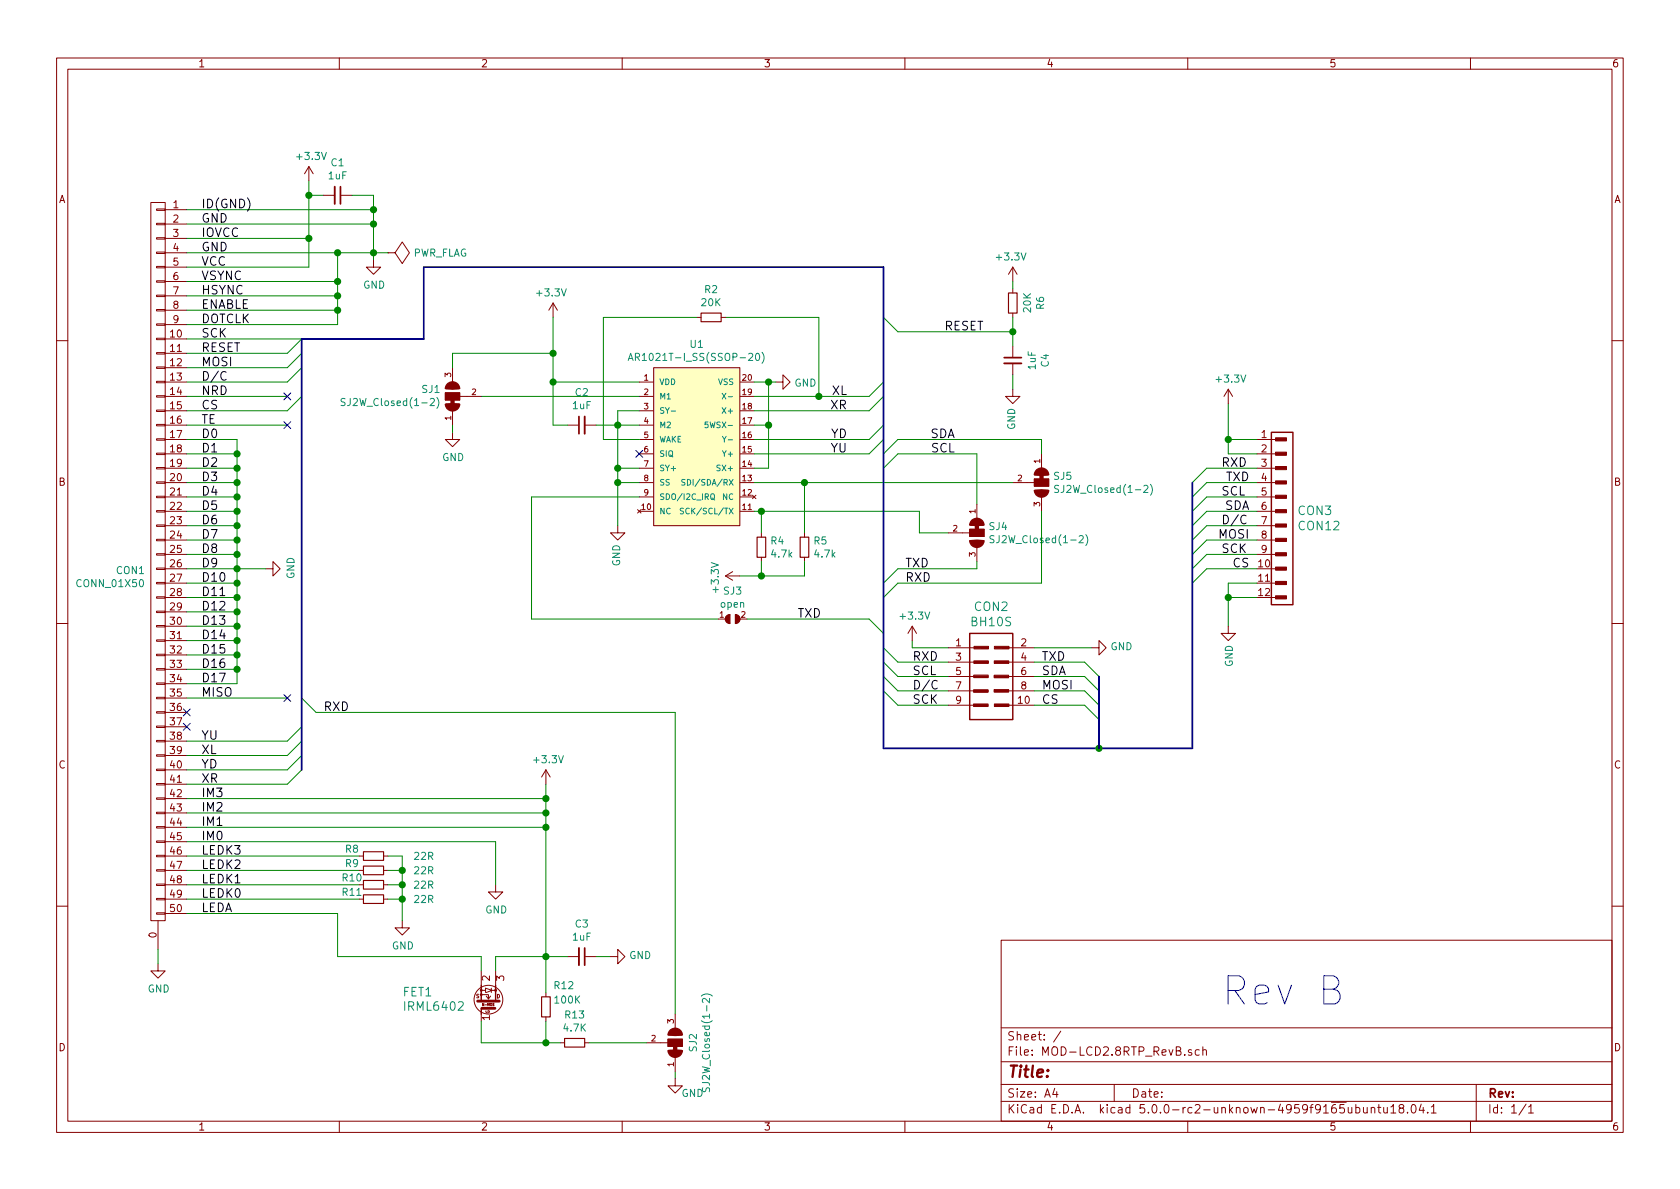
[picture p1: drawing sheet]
EESchema Schematic File Version 4
LIBS:MOD-LCD2.8RTP_RevB-cache
EELAYER 26 0
EELAYER END
$Descr A4 11693 8268
encoding utf-8
Sheet 1 1
Title ""
Date ""
Rev ""
Comp ""
Comment1 ""
Comment2 ""
Comment3 ""
Comment4 ""
$EndDescr
$Comp
L MOD-LCD2.8RTP_RevB-rescue:CONN_01X50-MOD-LCD2.8RTP CON1
U 1 1
P 1100 3900
F 0 "CON1" H 1188 3840 50  0000 L CNN
F 1 "CONN_01X50" H 1188 3749 50  0000 L CNN
F 2 "OLIMEX_Connectors-FP:FPV-WZA21-50-LF" H 1100 4400 50  0001 C CNN
F 3 "" H 1100 4400 50  0000 C CNN
	1    1100 3900
	-1   0    0    -1  
$EndComp
Wire Wire Line
	1300 1450 2600 1450
Wire Wire Line
	2600 1550 1300 1550
Wire Wire Line
	2150 1650 1300 1650
Wire Wire Line
	1300 1750 2350 1750
Wire Wire Line
	2150 1850 1300 1850
Wire Wire Line
	1300 2650 2000 2650
Wire Wire Line
	1300 2750 2000 2750
Wire Wire Line
	1300 2850 2000 2850
Wire Wire Line
	1300 2950 2000 2950
Wire Wire Line
	1300 3050 1650 3050
Wire Wire Line
	1300 3150 1650 3150
Wire Wire Line
	1300 3250 1650 3250
Wire Wire Line
	1300 3350 1650 3350
Wire Wire Line
	1300 3450 1650 3450
Wire Wire Line
	1300 3550 1650 3550
Wire Wire Line
	1300 3650 1650 3650
Wire Wire Line
	1300 3750 1650 3750
Wire Wire Line
	1300 3850 1650 3850
Wire Wire Line
	1300 3950 1650 3950
Wire Wire Line
	1300 4050 1650 4050
Wire Wire Line
	1300 4150 1650 4150
Wire Wire Line
	1300 4250 1650 4250
Wire Wire Line
	1300 4350 1650 4350
Wire Wire Line
	1300 4450 1650 4450
Wire Wire Line
	1300 4550 1650 4550
Wire Wire Line
	1300 4650 1650 4650
Wire Wire Line
	1300 4750 1650 4750
Wire Wire Line
	1300 5150 2000 5150
Wire Wire Line
	1300 5250 2000 5250
Wire Wire Line
	1300 5350 2000 5350
Wire Wire Line
	1300 5450 2000 5450
Wire Wire Line
	1300 5950 2500 5950
Wire Wire Line
	1300 6050 2500 6050
Wire Wire Line
	1300 6150 2500 6150
Wire Wire Line
	1300 6250 2500 6250
Wire Wire Line
	1300 6350 2350 6350
$Comp
L MOD-LCD2.8RTP_RevB-rescue:GND-MOD-LCD2.8RTP #PWR02
U 1 1
P 1100 6700
F 0 "#PWR02" H 1100 6450 50  0001 C CNN
F 1 "GND" H 1105 6527 50  0000 C CNN
F 2 "" H 1100 6700 60  0000 C CNN
F 3 "" H 1100 6700 60  0000 C CNN
	1    1100 6700
	1    0    0    -1  
$EndComp
Wire Wire Line
	1100 6700 1100 6600
Text Label 1400 1450 0    60   ~ 0
ID(GND)
Text Label 1400 1550 0    60   ~ 0
GND
Text Label 1400 1650 0    60   ~ 0
IOVCC
Text Label 1400 1750 0    60   ~ 0
GND
Text Label 1400 1850 0    60   ~ 0
VCC
Text Label 1400 1950 0    60   ~ 0
VSYNC
Text Label 1400 2050 0    60   ~ 0
HSYNC
Text Label 1400 2150 0    60   ~ 0
ENABLE
Text Label 1400 2250 0    60   ~ 0
DOTCLK
Text Label 1400 2650 0    60   ~ 0
D/C
Text Label 1400 2450 0    60   ~ 0
RESET
Text Label 1400 2550 0    60   ~ 0
MOSI
Text Label 1400 2350 0    60   ~ 0
SCK
Text Label 1400 2750 0    60   ~ 0
NRD
Text Label 1400 2850 0    60   ~ 0
CS
Text Label 1400 2950 0    60   ~ 0
TE
Text Label 1400 3050 0    60   ~ 0
D0
Text Label 1400 3150 0    60   ~ 0
D1
Text Label 1400 3250 0    60   ~ 0
D2
Text Label 1400 3350 0    60   ~ 0
D3
Text Label 1400 3450 0    60   ~ 0
D4
Text Label 1400 3550 0    60   ~ 0
D5
Text Label 1400 3650 0    60   ~ 0
D6
Text Label 1400 3750 0    60   ~ 0
D7
Text Label 1400 3850 0    60   ~ 0
D8
Text Label 1400 3950 0    60   ~ 0
D9
Text Label 1400 4050 0    60   ~ 0
D10
Text Label 1400 4150 0    60   ~ 0
D11
Text Label 1400 4250 0    60   ~ 0
D12
Text Label 1400 4350 0    60   ~ 0
D13
Text Label 1400 4450 0    60   ~ 0
D14
Text Label 1400 4550 0    60   ~ 0
D15
Text Label 1400 4650 0    60   ~ 0
D16
Text Label 1400 4750 0    60   ~ 0
D17
Text Label 1400 4850 0    60   ~ 0
MISO
NoConn ~ 1300 4950
NoConn ~ 1300 5050
Text Label 1400 5150 0    60   ~ 0
YU
Text Label 1400 5250 0    60   ~ 0
XL
Text Label 1400 5350 0    60   ~ 0
YD
Text Label 1400 5450 0    60   ~ 0
XR
Text Label 1400 5550 0    60   ~ 0
IM3
Text Label 1400 5650 0    60   ~ 0
IM2
Text Label 1400 5750 0    60   ~ 0
IM1
Text Label 1400 5850 0    60   ~ 0
IM0
Text Label 1400 5950 0    60   ~ 0
LEDK3
Text Label 1400 6050 0    60   ~ 0
LEDK2
Text Label 1400 6150 0    60   ~ 0
LEDK1
Text Label 1400 6250 0    60   ~ 0
LEDK0
Text Label 1400 6350 0    60   ~ 0
LEDA
Connection ~ 2600 1550
Wire Wire Line
	2150 1250 2150 1350
Connection ~ 2150 1650
$Comp
L MOD-LCD2.8RTP_RevB-rescue:+3.3V-MOD-LCD2.8RTP #PWR05
U 1 1
P 2150 1250
F 0 "#PWR05" H 2150 1100 50  0001 C CNN
F 1 "+3.3V" H 2165 1423 50  0000 C CNN
F 2 "" H 2150 1250 60  0000 C CNN
F 3 "" H 2150 1250 60  0000 C CNN
	1    2150 1250
	1    0    0    -1  
$EndComp
$Comp
L MOD-LCD2.8RTP_RevB-rescue:GND-MOD-LCD2.8RTP #PWR06
U 1 1
P 2600 1800
F 0 "#PWR06" H 2600 1550 50  0001 C CNN
F 1 "GND" H 2605 1627 50  0000 C CNN
F 2 "" H 2600 1800 60  0000 C CNN
F 3 "" H 2600 1800 60  0000 C CNN
	1    2600 1800
	1    0    0    -1  
$EndComp
Connection ~ 2600 1750
$Comp
L MOD-LCD2.8RTP_RevB-rescue:C_Small-MOD-LCD2.8RTP C1
U 1 1
P 2350 1350
F 0 "C1" V 2121 1350 50  0000 C CNN
F 1 "1uF" V 2212 1350 50  0000 C CNN
F 2 "OLIMEX_RLC-FP:C_0603_5MIL_DWS" H 2350 1350 60  0001 C CNN
F 3 "" H 2350 1350 60  0000 C CNN
	1    2350 1350
	0    1    1    0   
$EndComp
Wire Wire Line
	2250 1350 2150 1350
Connection ~ 2150 1350
Wire Wire Line
	2450 1350 2600 1350
Connection ~ 2600 1450
Wire Wire Line
	2350 2250 2350 2150
Connection ~ 2350 2150
Connection ~ 2350 2050
Connection ~ 2350 1750
Connection ~ 2350 1950
Wire Wire Line
	1300 4850 2000 4850
Wire Wire Line
	1300 2350 2100 2350
Wire Wire Line
	1300 2450 2000 2450
Wire Wire Line
	1300 2550 2000 2550
NoConn ~ 2000 2750
NoConn ~ 2000 2950
$Comp
L MOD-LCD2.8RTP_RevB-rescue:GND-MOD-LCD2.8RTP #PWR013
U 1 1
P 3450 6150
F 0 "#PWR013" H 3450 5900 50  0001 C CNN
F 1 "GND" H 3455 5977 50  0000 C CNN
F 2 "" H 3450 6150 60  0000 C CNN
F 3 "" H 3450 6150 60  0000 C CNN
	1    3450 6150
	1    0    0    -1  
$EndComp
Wire Wire Line
	3800 5450 3800 5550
Connection ~ 3800 5550
Connection ~ 3800 5650
Connection ~ 3800 5750
$Comp
L MOD-LCD2.8RTP_RevB-rescue:+3.3V-MOD-LCD2.8RTP #PWR012
U 1 1
P 3800 5450
F 0 "#PWR012" H 3800 5300 50  0001 C CNN
F 1 "+3.3V" H 3815 5623 50  0000 C CNN
F 2 "" H 3800 5450 60  0000 C CNN
F 3 "" H 3800 5450 60  0000 C CNN
	1    3800 5450
	1    0    0    -1  
$EndComp
$Comp
L MOD-LCD2.8RTP_RevB-rescue:R_Small-MOD-LCD2.8RTP R8
U 1 1
P 2600 5950
F 0 "R8" V 2550 5800 50  0000 C CNN
F 1 "22R" V 2600 6300 50  0000 C CNN
F 2 "OLIMEX_RLC-FP:R_0603_5MIL_DWS" H 2600 5950 60  0001 C CNN
F 3 "" H 2600 5950 60  0000 C CNN
	1    2600 5950
	0    1    1    0   
$EndComp
$Comp
L MOD-LCD2.8RTP_RevB-rescue:R_Small-MOD-LCD2.8RTP R9
U 1 1
P 2600 6050
F 0 "R9" V 2550 5900 50  0000 C CNN
F 1 "22R" V 2600 6400 50  0000 C CNN
F 2 "OLIMEX_RLC-FP:R_0603_5MIL_DWS" H 2600 6050 60  0001 C CNN
F 3 "" H 2600 6050 60  0000 C CNN
	1    2600 6050
	0    1    1    0   
$EndComp
$Comp
L MOD-LCD2.8RTP_RevB-rescue:R_Small-MOD-LCD2.8RTP R10
U 1 1
P 2600 6150
F 0 "R10" V 2550 6000 50  0000 C CNN
F 1 "22R" V 2600 6500 50  0000 C CNN
F 2 "OLIMEX_RLC-FP:R_0603_5MIL_DWS" H 2600 6150 60  0001 C CNN
F 3 "" H 2600 6150 60  0000 C CNN
	1    2600 6150
	0    1    1    0   
$EndComp
$Comp
L MOD-LCD2.8RTP_RevB-rescue:R_Small-MOD-LCD2.8RTP R11
U 1 1
P 2600 6250
F 0 "R11" V 2550 6100 50  0000 C CNN
F 1 "22R" V 2600 6600 50  0000 C CNN
F 2 "OLIMEX_RLC-FP:R_0603_5MIL_DWS" H 2600 6250 60  0001 C CNN
F 3 "" H 2600 6250 60  0000 C CNN
	1    2600 6250
	0    1    1    0   
$EndComp
Wire Wire Line
	2800 6250 2700 6250
Wire Wire Line
	2700 5950 2800 5950
Wire Wire Line
	2700 6050 2800 6050
Wire Wire Line
	2800 6150 2700 6150
Wire Wire Line
	2800 5950 2800 6050
$Comp
L MOD-LCD2.8RTP_RevB-rescue:GND-MOD-LCD2.8RTP #PWR014
U 1 1
P 2800 6400
F 0 "#PWR014" H 2800 6150 50  0001 C CNN
F 1 "GND" H 2805 6227 50  0000 C CNN
F 2 "" H 2800 6400 60  0000 C CNN
F 3 "" H 2800 6400 60  0000 C CNN
	1    2800 6400
	1    0    0    -1  
$EndComp
Connection ~ 2800 6050
Connection ~ 2800 6150
Connection ~ 2800 6250
Wire Wire Line
	1300 1950 2350 1950
Wire Wire Line
	1300 2050 2350 2050
Wire Wire Line
	1300 2150 2350 2150
Wire Wire Line
	1300 2250 2350 2250
$Comp
L MOD-LCD2.8RTP_RevB-rescue:BH10S-MOD-LCD2.8RTP CON2
U 1 1
P 6900 4700
F 0 "CON2" H 6900 5189 60  0000 C CNN
F 1 "BH10S" H 6900 5083 60  0000 C CNN
F 2 "OLIMEX_Connectors-FP:UEXTM-SMD" H 6892 4653 60  0001 C CNN
F 3 "" H 6892 4653 60  0000 C CNN
	1    6900 4700
	1    0    0    -1  
$EndComp
Wire Wire Line
	6600 4500 6350 4500
Wire Wire Line
	6350 4500 6350 4450
Wire Wire Line
	7200 4500 7600 4500
$Comp
L MOD-LCD2.8RTP_RevB-rescue:GND-MOD-LCD2.8RTP #PWR011
U 1 1
P 7600 4500
F 0 "#PWR011" H 7600 4250 50  0001 C CNN
F 1 "GND" V 7605 4372 50  0000 R CNN
F 2 "" H 7600 4500 60  0000 C CNN
F 3 "" H 7600 4500 60  0000 C CNN
	1    7600 4500
	0    -1   -1   0   
$EndComp
$Comp
L MOD-LCD2.8RTP_RevB-rescue:+3.3V-MOD-LCD2.8RTP #PWR010
U 1 1
P 6350 4450
F 0 "#PWR010" H 6350 4300 50  0001 C CNN
F 1 "+3.3V" H 6365 4623 50  0000 C CNN
F 2 "" H 6350 4450 60  0000 C CNN
F 3 "" H 6350 4450 60  0000 C CNN
	1    6350 4450
	1    0    0    -1  
$EndComp
Wire Wire Line
	6600 4700 6250 4700
Wire Wire Line
	7200 4700 7550 4700
Wire Wire Line
	6600 4800 6250 4800
Wire Wire Line
	7200 4800 7550 4800
Wire Wire Line
	6600 4900 6250 4900
Wire Wire Line
	7200 4900 7550 4900
Text Label 6350 4700 0    60   ~ 0
SCL
Text Label 7250 4700 0    60   ~ 0
SDA
Wire Wire Line
	6250 4600 6600 4600
Wire Wire Line
	7200 4600 7550 4600
Text Label 6350 4600 0    60   ~ 0
RXD
Text Label 7250 4600 0    60   ~ 0
TXD
Text Label 7250 4800 0    60   ~ 0
MOSI
Text Label 7250 4900 0    60   ~ 0
CS
Text Label 6350 4900 0    60   ~ 0
SCK
$Comp
L MOD-LCD2.8RTP_RevB-rescue:N-MOS+DIOD_Small-MOD-LCD2.8RTP FET1
U 1 1
P 3400 6950
F 0 "FET1" V 3450 6350 60  0000 L CNN
F 1 "IRML6402" V 3350 6350 60  0000 L CNN
F 2 "OLIMEX_Transistors-FP:SOT23" V 3400 6950 60  0001 C CNN
F 3 "" V 3400 6950 60  0000 C CNN
	1    3400 6950
	0    1    -1   0   
$EndComp
Wire Wire Line
	2350 6350 2350 6650
Wire Wire Line
	3800 7100 3800 7250
$Comp
L MOD-LCD2.8RTP_RevB-rescue:R_Small-MOD-LCD2.8RTP R13
U 1 1
P 4000 7250
F 0 "R13" V 3804 7250 50  0000 C CNN
F 1 "4.7K" V 3895 7250 50  0000 C CNN
F 2 "OLIMEX_RLC-FP:R_0603_5MIL_DWS" H 4000 7250 60  0001 C CNN
F 3 "" H 4000 7250 60  0000 C CNN
	1    4000 7250
	0    1    1    0   
$EndComp
Wire Wire Line
	3350 7250 3800 7250
$Comp
L MOD-LCD2.8RTP_RevB-rescue:R_Small-MOD-LCD2.8RTP R12
U 1 1
P 3800 7000
F 0 "R12" H 3850 7150 50  0000 L CNN
F 1 "100K" H 3850 7050 50  0000 L CNN
F 2 "OLIMEX_RLC-FP:R_0603_5MIL_DWS" H 3800 7000 60  0001 C CNN
F 3 "" H 3800 7000 60  0000 C CNN
	1    3800 7000
	1    0    0    -1  
$EndComp
Wire Wire Line
	3350 7100 3350 7250
Connection ~ 3800 7250
Wire Wire Line
	3450 6750 3450 6650
Wire Wire Line
	3450 6650 3800 6650
Connection ~ 3800 6650
Wire Wire Line
	2350 6650 3350 6650
Wire Wire Line
	3350 6650 3350 6750
Entry Wire Line
	2000 5450 2100 5350
Entry Wire Line
	2000 5350 2100 5250
Entry Wire Line
	2000 5250 2100 5150
Entry Wire Line
	2000 5150 2100 5050
Entry Wire Line
	2000 2650 2100 2550
Entry Wire Line
	2000 2550 2100 2450
Entry Wire Line
	2000 2450 2100 2350
Entry Wire Line
	6150 2650 6050 2750
Entry Wire Line
	6150 2950 6050 3050
Entry Wire Line
	6150 2750 6050 2850
Entry Wire Line
	6150 3050 6050 3150
Entry Wire Line
	6250 3150 6150 3250
Entry Wire Line
	6250 3050 6150 3150
Entry Wire Line
	7550 4600 7650 4700
Entry Wire Line
	7550 4700 7650 4800
Entry Wire Line
	7550 4800 7650 4900
Entry Wire Line
	7550 4900 7650 5000
Entry Wire Line
	6150 4500 6250 4600
Entry Wire Line
	6150 4600 6250 4700
Entry Wire Line
	6150 4700 6250 4800
Entry Wire Line
	6150 4800 6250 4900
Wire Bus Line
	6150 1850 2950 1850
Wire Bus Line
	2950 1850 2950 2350
Wire Bus Line
	2950 2350 2100 2350
Wire Bus Line
	7650 5200 6150 5200
Entry Wire Line
	2100 4850 2200 4950
Wire Wire Line
	2200 4950 4700 4950
Wire Wire Line
	4700 4950 4700 7050
$Comp
L MOD-LCD2.8RTP_RevB-rescue:C_Small-MOD-LCD2.8RTP C3
U 1 1
P 4050 6650
F 0 "C3" V 3821 6650 50  0000 C CNN
F 1 "1uF" V 3912 6650 50  0000 C CNN
F 2 "OLIMEX_RLC-FP:C_0603_5MIL_DWS" H 4050 6650 60  0001 C CNN
F 3 "" H 4050 6650 60  0000 C CNN
	1    4050 6650
	0    1    1    0   
$EndComp
Wire Wire Line
	4150 6650 4250 6650
$Comp
L MOD-LCD2.8RTP_RevB-rescue:GND-MOD-LCD2.8RTP #PWR015
U 1 1
P 4250 6650
F 0 "#PWR015" H 4250 6400 50  0001 C CNN
F 1 "GND" V 4255 6522 50  0000 R CNN
F 2 "" H 4250 6650 60  0000 C CNN
F 3 "" H 4250 6650 60  0000 C CNN
	1    4250 6650
	0    -1   -1   0   
$EndComp
Entry Wire Line
	2000 2850 2100 2750
$Comp
L MOD-LCD2.8RTP_RevB-rescue:PWR_FLAG-MOD-LCD2.8RTP #FLG01
U 1 1
P 2700 1750
F 0 "#FLG01" H 2700 1845 50  0001 C CNN
F 1 "PWR_FLAG" V 2700 1928 50  0000 L CNN
F 2 "" H 2700 1750 60  0000 C CNN
F 3 "" H 2700 1750 60  0000 C CNN
	1    2700 1750
	0    1    1    0   
$EndComp
Wire Wire Line
	2600 1350 2600 1450
Text Label 6350 4800 0    60   ~ 0
D/C
Wire Wire Line
	3450 5850 1300 5850
Wire Wire Line
	2600 1550 2600 1750
Wire Wire Line
	2150 1650 2150 1850
Wire Wire Line
	2600 1750 2700 1750
Wire Wire Line
	2600 1750 2600 1800
Wire Wire Line
	2150 1350 2150 1650
Wire Wire Line
	2600 1450 2600 1550
Wire Wire Line
	2350 2150 2350 2050
Wire Wire Line
	2350 2050 2350 1950
Wire Wire Line
	2350 1750 2600 1750
Wire Wire Line
	2350 1950 2350 1750
Wire Wire Line
	3800 5550 3800 5650
Wire Wire Line
	3800 5650 3800 5750
Wire Wire Line
	3800 5750 3800 6650
Wire Wire Line
	2800 6050 2800 6150
Wire Wire Line
	2800 6150 2800 6250
Wire Wire Line
	2800 6250 2800 6400
Wire Wire Line
	3800 7250 3900 7250
Wire Wire Line
	3800 6650 3950 6650
Wire Wire Line
	3800 6650 3800 6900
$Comp
L MOD-LCD2.8RTP_RevB-rescue:AR1021T-I_SS(SSOP-20)-MOD-LCD2.8RTP U1
U 1 1
P 4850 3050
F 0 "U1" H 4850 3715 50  0000 C CNN
F 1 "AR1021T-I_SS(SSOP-20)" H 4850 3624 50  0000 C CNN
F 2 "OLIMEX_IC-FP:SSOP-20" H 4850 3050 50  0001 C CNN
F 3 "" H 4850 3050 50  0001 C CNN
	1    4850 3050
	1    0    0    -1  
$EndComp
Wire Wire Line
	6050 2750 5700 2750
Wire Wire Line
	5250 2850 6050 2850
Wire Wire Line
	6050 3050 5250 3050
Wire Wire Line
	5250 3150 6050 3150
Text Label 5900 3150 2    60   ~ 0
YU
Text Label 5900 2750 2    60   ~ 0
XL
Text Label 5900 3050 2    60   ~ 0
YD
Text Label 5900 2850 2    60   ~ 0
XR
$Comp
L MOD-LCD2.8RTP_RevB-rescue:+3.3V-MOD-LCD2.8RTP #PWR0101
U 1 1
P 3850 2200
F 0 "#PWR0101" H 3850 2050 50  0001 C CNN
F 1 "+3.3V" H 3865 2373 50  0000 C CNN
F 2 "" H 3850 2200 60  0000 C CNN
F 3 "" H 3850 2200 60  0000 C CNN
	1    3850 2200
	-1   0    0    -1  
$EndComp
Wire Wire Line
	3850 2200 3850 2450
Wire Wire Line
	3850 2650 4450 2650
Wire Wire Line
	5250 2650 5350 2650
$Comp
L MOD-LCD2.8RTP_RevB-rescue:GND-MOD-LCD2.8RTP #PWR0102
U 1 1
P 5400 2650
F 0 "#PWR0102" H 5400 2400 50  0001 C CNN
F 1 "GND" V 5405 2522 50  0000 R CNN
F 2 "" H 5400 2650 60  0000 C CNN
F 3 "" H 5400 2650 60  0000 C CNN
	1    5400 2650
	0    -1   1    0   
$EndComp
$Comp
L MOD-LCD2.8RTP_RevB-rescue:GND-MOD-LCD2.8RTP #PWR0103
U 1 1
P 4300 3650
F 0 "#PWR0103" H 4300 3400 50  0001 C CNN
F 1 "GND" V 4305 3522 50  0000 R CNN
F 2 "" H 4300 3650 60  0000 C CNN
F 3 "" H 4300 3650 60  0000 C CNN
	1    4300 3650
	-1   0    0    -1  
$EndComp
Wire Wire Line
	4450 2850 4300 2850
Wire Wire Line
	4450 3250 4300 3250
Connection ~ 4300 3250
Wire Wire Line
	4300 3250 4300 3350
Wire Wire Line
	4450 3350 4300 3350
Connection ~ 4300 3350
Wire Wire Line
	4300 3350 4300 3650
Wire Wire Line
	4450 3450 3700 3450
Text Label 6650 3150 2    60   ~ 0
SCL
Text Label 6650 3050 2    60   ~ 0
SDA
Wire Wire Line
	5350 2650 5350 2950
Wire Wire Line
	5350 3250 5250 3250
Connection ~ 5350 2650
Wire Wire Line
	5350 2650 5400 2650
Wire Wire Line
	5250 2950 5350 2950
Connection ~ 5350 2950
Wire Wire Line
	5350 2950 5350 3250
Wire Wire Line
	4450 2950 4300 2950
Connection ~ 4300 2950
Wire Wire Line
	4300 2950 4300 3250
$Comp
L MOD-LCD2.8RTP_RevB-rescue:C_Small-MOD-LCD2.8RTP C2
U 1 1
P 4050 2950
F 0 "C2" V 3821 2950 50  0000 C CNN
F 1 "1uF" V 3912 2950 50  0000 C CNN
F 2 "OLIMEX_RLC-FP:C_0603_5MIL_DWS" H 4050 2950 60  0001 C CNN
F 3 "" H 4050 2950 60  0000 C CNN
	1    4050 2950
	0    -1   1    0   
$EndComp
Wire Wire Line
	4300 2950 4150 2950
Wire Wire Line
	3850 2650 3850 2950
Wire Wire Line
	3850 2950 3950 2950
Connection ~ 3850 2650
Wire Wire Line
	5700 2750 5700 2200
Wire Wire Line
	5700 2200 5050 2200
Connection ~ 5700 2750
Wire Wire Line
	5700 2750 5250 2750
$Comp
L MOD-LCD2.8RTP_RevB-rescue:R_Small-MOD-LCD2.8RTP R2
U 1 1
P 4950 2200
F 0 "R2" V 4754 2200 50  0000 C CNN
F 1 "20K" V 4845 2200 50  0000 C CNN
F 2 "OLIMEX_RLC-FP:R_0603_5MIL_DWS" H 4950 2200 60  0001 C CNN
F 3 "" H 4950 2200 60  0000 C CNN
	1    4950 2200
	0    -1   1    0   
$EndComp
Wire Wire Line
	4850 2200 4200 2200
Wire Wire Line
	4200 2200 4200 3050
Wire Wire Line
	4200 3050 4450 3050
NoConn ~ 2000 4850
Wire Wire Line
	1300 5550 3800 5550
Wire Wire Line
	1300 5650 3800 5650
Wire Wire Line
	1300 5750 3800 5750
Wire Wire Line
	3450 5850 3450 6150
$Comp
L MOD-LCD2.8RTP_RevB-rescue:R_Small-MOD-LCD2.8RTP R4
U 1 1
P 5300 3800
F 0 "R4" H 5359 3846 50  0000 L CNN
F 1 "4.7k" H 5359 3755 50  0000 L CNN
F 2 "OLIMEX_RLC-FP:R_0603_5MIL_DWS" H 5300 3800 60  0001 C CNN
F 3 "" H 5300 3800 60  0000 C CNN
	1    5300 3800
	1    0    0    -1  
$EndComp
$Comp
L MOD-LCD2.8RTP_RevB-rescue:R_Small-MOD-LCD2.8RTP R5
U 1 1
P 5600 3800
F 0 "R5" H 5659 3846 50  0000 L CNN
F 1 "4.7k" H 5659 3755 50  0000 L CNN
F 2 "OLIMEX_RLC-FP:R_0603_5MIL_DWS" H 5600 3800 60  0001 C CNN
F 3 "" H 5600 3800 60  0000 C CNN
	1    5600 3800
	1    0    0    -1  
$EndComp
Wire Wire Line
	5300 3550 5300 3700
Connection ~ 5300 3550
Wire Wire Line
	5300 3550 5250 3550
Wire Wire Line
	5600 3350 5600 3700
Connection ~ 5600 3350
Wire Wire Line
	5600 3350 5250 3350
Wire Wire Line
	5300 3900 5300 4000
Wire Wire Line
	5300 4000 5600 4000
Wire Wire Line
	5600 4000 5600 3900
Wire Wire Line
	5300 4000 5150 4000
Connection ~ 5300 4000
$Comp
L MOD-LCD2.8RTP_RevB-rescue:+3.3V-MOD-LCD2.8RTP #PWR0104
U 1 1
P 5150 4000
F 0 "#PWR0104" H 5150 3850 50  0001 C CNN
F 1 "+3.3V" H 5165 4173 50  0000 C CNN
F 2 "" H 5150 4000 60  0000 C CNN
F 3 "" H 5150 4000 60  0000 C CNN
	1    5150 4000
	0    -1   1    0   
$EndComp
NoConn ~ 4450 3150
Text Label 5550 4300 0    60   ~ 0
TXD
Text Label 2250 4950 0    60   ~ 0
RXD
Wire Wire Line
	3700 3450 3700 4300
Wire Wire Line
	3700 4300 5000 4300
Wire Wire Line
	5200 4300 6050 4300
Entry Wire Line
	6050 4300 6150 4400
Wire Wire Line
	4700 7450 4700 7500
$Comp
L MOD-LCD2.8RTP_RevB-rescue:GND-MOD-LCD2.8RTP #PWR0105
U 1 1
P 4700 7500
F 0 "#PWR0105" H 4700 7250 50  0001 C CNN
F 1 "GND" H 4900 7400 50  0000 R CNN
F 2 "" H 4700 7500 60  0000 C CNN
F 3 "" H 4700 7500 60  0000 C CNN
	1    4700 7500
	1    0    0    -1  
$EndComp
Text Label 6850 2300 2    60   ~ 0
RESET
Entry Wire Line
	6250 2300 6150 2200
$Comp
L MOD-LCD2.8RTP_RevB-rescue:R_Small-MOD-LCD2.8RTP R6
U 1 1
P 7050 2100
F 0 "R6" V 6854 2100 50  0000 C CNN
F 1 "20K" V 6945 2100 50  0000 C CNN
F 2 "OLIMEX_RLC-FP:R_0603_5MIL_DWS" H 7050 2100 60  0001 C CNN
F 3 "" H 7050 2100 60  0000 C CNN
	1    7050 2100
	-1   0    0    -1  
$EndComp
$Comp
L MOD-LCD2.8RTP_RevB-rescue:C_Small-MOD-LCD2.8RTP C4
U 1 1
P 7050 2500
F 0 "C4" V 6821 2500 50  0000 C CNN
F 1 "1uF" V 6912 2500 50  0000 C CNN
F 2 "OLIMEX_RLC-FP:C_0603_5MIL_DWS" H 7050 2500 60  0001 C CNN
F 3 "" H 7050 2500 60  0000 C CNN
	1    7050 2500
	-1   0    0    -1  
$EndComp
$Comp
L MOD-LCD2.8RTP_RevB-rescue:GND-MOD-LCD2.8RTP #PWR0106
U 1 1
P 7050 2700
F 0 "#PWR0106" H 7050 2450 50  0001 C CNN
F 1 "GND" V 7055 2572 50  0000 R CNN
F 2 "" H 7050 2700 60  0000 C CNN
F 3 "" H 7050 2700 60  0000 C CNN
	1    7050 2700
	-1   0    0    -1  
$EndComp
$Comp
L MOD-LCD2.8RTP_RevB-rescue:+3.3V-MOD-LCD2.8RTP #PWR0107
U 1 1
P 7050 1950
F 0 "#PWR0107" H 7050 1800 50  0001 C CNN
F 1 "+3.3V" H 7065 2123 50  0000 C CNN
F 2 "" H 7050 1950 60  0000 C CNN
F 3 "" H 7050 1950 60  0000 C CNN
	1    7050 1950
	-1   0    0    -1  
$EndComp
Wire Wire Line
	7050 1950 7050 2000
Wire Wire Line
	7050 2200 7050 2300
Wire Wire Line
	7050 2600 7050 2700
Wire Wire Line
	6250 2300 7050 2300
Connection ~ 7050 2300
Wire Wire Line
	7050 2300 7050 2400
Wire Wire Line
	1650 3050 1650 3150
Connection ~ 1650 3150
Wire Wire Line
	1650 3150 1650 3250
Connection ~ 1650 3250
Wire Wire Line
	1650 3250 1650 3350
Connection ~ 1650 3350
Wire Wire Line
	1650 3350 1650 3450
Connection ~ 1650 3450
Wire Wire Line
	1650 3450 1650 3550
Connection ~ 1650 3550
Wire Wire Line
	1650 3550 1650 3650
Connection ~ 1650 3650
Wire Wire Line
	1650 3650 1650 3750
Connection ~ 1650 3750
Wire Wire Line
	1650 3750 1650 3850
Connection ~ 1650 3850
Wire Wire Line
	1650 3850 1650 3950
Connection ~ 1650 3950
Wire Wire Line
	1650 3950 1650 4050
Connection ~ 1650 4050
Wire Wire Line
	1650 4050 1650 4150
Connection ~ 1650 4150
Wire Wire Line
	1650 4150 1650 4250
Connection ~ 1650 4250
Wire Wire Line
	1650 4250 1650 4350
Connection ~ 1650 4350
Wire Wire Line
	1650 4350 1650 4450
Connection ~ 1650 4450
Wire Wire Line
	1650 4450 1650 4550
Connection ~ 1650 4550
Wire Wire Line
	1650 4550 1650 4650
Connection ~ 1650 4650
Wire Wire Line
	1650 4650 1650 4750
$Comp
L MOD-LCD2.8RTP_RevB-rescue:GND-MOD-LCD2.8RTP #PWR0108
U 1 1
P 1850 3950
F 0 "#PWR0108" H 1850 3700 50  0001 C CNN
F 1 "GND" H 1855 3777 50  0000 C CNN
F 2 "" H 1850 3950 60  0000 C CNN
F 3 "" H 1850 3950 60  0000 C CNN
	1    1850 3950
	0    -1   -1   0   
$EndComp
Wire Wire Line
	1850 3950 1650 3950
$Comp
L MOD-LCD2.8RTP_RevB-rescue:CON12-MOD-LCD2.8RTP CON3
U 1 1
P 8850 3550
F 0 "CON3" H 8671 3557 60  0000 R CNN
F 1 "CON12" H 8671 3451 60  0000 R CNN
F 2 "OLIMEX_Connectors-FP:FPV-WZB21-12-LF" H 8775 4000 60  0001 C CNN
F 3 "" H 8775 4000 60  0000 C CNN
	1    8850 3550
	-1   0    0    -1  
$EndComp
Wire Wire Line
	8750 3450 8400 3450
Wire Wire Line
	8750 3650 8400 3650
Wire Wire Line
	8750 3850 8400 3850
Text Label 8500 3450 0    60   ~ 0
SCL
Wire Wire Line
	8400 3250 8750 3250
Text Label 8500 3250 0    60   ~ 0
RXD
Text Label 8500 3850 0    60   ~ 0
SCK
Entry Wire Line
	8400 3250 8300 3350
Entry Wire Line
	8400 3450 8300 3550
Entry Wire Line
	8400 3650 8300 3750
Entry Wire Line
	8400 3850 8300 3950
Text Label 8500 3650 0    60   ~ 0
D/C
Wire Wire Line
	8750 3550 8400 3550
Wire Wire Line
	8750 3950 8400 3950
Text Label 8700 3550 2    60   ~ 0
SDA
Wire Wire Line
	8750 3350 8400 3350
Text Label 8700 3350 2    60   ~ 0
TXD
Text Label 8700 3750 2    60   ~ 0
MOSI
Text Label 8700 3950 2    60   ~ 0
CS
Entry Wire Line
	8400 3350 8300 3450
Entry Wire Line
	8400 3550 8300 3650
Entry Wire Line
	8400 3750 8300 3850
Entry Wire Line
	8400 3950 8300 4050
Wire Wire Line
	8750 3750 8400 3750
Wire Wire Line
	8750 4050 8550 4050
Wire Wire Line
	8550 4050 8550 4150
Wire Wire Line
	8750 4150 8550 4150
Connection ~ 8550 4150
Wire Wire Line
	8550 4150 8550 4350
$Comp
L MOD-LCD2.8RTP_RevB-rescue:GND-MOD-LCD2.8RTP #PWR0109
U 1 1
P 8550 4350
F 0 "#PWR0109" H 8550 4100 50  0001 C CNN
F 1 "GND" V 8555 4222 50  0000 R CNN
F 2 "" H 8550 4350 60  0000 C CNN
F 3 "" H 8550 4350 60  0000 C CNN
	1    8550 4350
	1    0    0    -1  
$EndComp
Wire Wire Line
	8750 3150 8550 3150
Wire Wire Line
	8550 3150 8550 3050
Wire Wire Line
	8750 3050 8550 3050
Connection ~ 8550 3050
Wire Wire Line
	8550 3050 8550 2800
$Comp
L MOD-LCD2.8RTP_RevB-rescue:+3.3V-MOD-LCD2.8RTP #PWR0110
U 1 1
P 8550 2800
F 0 "#PWR0110" H 8550 2650 50  0001 C CNN
F 1 "+3.3V" H 8565 2973 50  0000 C CNN
F 2 "" H 8550 2800 60  0000 C CNN
F 3 "" H 8550 2800 60  0000 C CNN
	1    8550 2800
	1    0    0    -1  
$EndComp
Wire Bus Line
	8300 5200 7650 5200
Connection ~ 7650 5200
Wire Wire Line
	4300 2850 4300 2950
Wire Wire Line
	3350 2750 4450 2750
$Comp
L MOD-LCD2.8RTP_RevB-rescue:SJ2W_Closed(1-2)-MOD-LCD2.8RTP SJ1
U 1 1
P 3150 2750
F 0 "SJ1" H 3230 2704 50  0000 L CNN
F 1 "SJ2W_Closed(1-2)" H 3230 2795 50  0000 L CNN
F 2 "OLIMEX_Jumpers-FP:SJ_2_SMALL_12_TIED" H 3180 2900 20  0001 C CNN
F 3 "" H 3150 2750 60  0000 C CNN
	1    3150 2750
	-1   0    0    1   
$EndComp
$Comp
L MOD-LCD2.8RTP_RevB-rescue:GND-MOD-LCD2.8RTP #PWR0111
U 1 1
P 3150 3000
F 0 "#PWR0111" H 3150 2750 50  0001 C CNN
F 1 "GND" H 3155 2827 50  0000 C CNN
F 2 "" H 3150 3000 60  0000 C CNN
F 3 "" H 3150 3000 60  0000 C CNN
	1    3150 3000
	1    0    0    -1  
$EndComp
Wire Wire Line
	3150 2950 3150 3000
Wire Wire Line
	3150 2550 3150 2450
Wire Wire Line
	3150 2450 3850 2450
Connection ~ 3850 2450
Wire Wire Line
	3850 2450 3850 2650
$Comp
L MOD-LCD2.8RTP_RevB-rescue:SJ2W_Closed(1-2)-MOD-LCD2.8RTP SJ5
U 1 1
P 7250 3350
F 0 "SJ5" H 7329 3396 50  0000 L CNN
F 1 "SJ2W_Closed(1-2)" H 7329 3305 50  0000 L CNN
F 2 "OLIMEX_Jumpers-FP:SJ_2_SMALL_12_TIED" H 7280 3500 20  0001 C CNN
F 3 "" H 7250 3350 60  0000 C CNN
	1    7250 3350
	1    0    0    -1  
$EndComp
$Comp
L MOD-LCD2.8RTP_RevB-rescue:SJ2W_Closed(1-2)-MOD-LCD2.8RTP SJ4
U 1 1
P 6800 3700
F 0 "SJ4" H 6879 3746 50  0000 L CNN
F 1 "SJ2W_Closed(1-2)" H 6879 3655 50  0000 L CNN
F 2 "OLIMEX_Jumpers-FP:SJ_2_SMALL_12_TIED" H 6830 3850 20  0001 C CNN
F 3 "" H 6800 3700 60  0000 C CNN
	1    6800 3700
	1    0    0    -1  
$EndComp
Wire Wire Line
	6800 3500 6800 3150
Wire Wire Line
	6800 3150 6250 3150
Wire Wire Line
	7250 3150 7250 3050
Wire Wire Line
	7250 3050 6250 3050
Wire Wire Line
	5600 3350 7050 3350
Wire Wire Line
	6400 3550 6400 3700
Wire Wire Line
	6400 3700 6600 3700
Wire Wire Line
	5300 3550 6400 3550
Wire Wire Line
	6800 3900 6800 3950
Wire Wire Line
	6800 3950 6250 3950
Wire Wire Line
	6250 4050 7250 4050
Wire Wire Line
	7250 4050 7250 3550
Entry Wire Line
	6250 4050 6150 4150
Entry Wire Line
	6250 3950 6150 4050
Text Label 6300 4050 0    60   ~ 0
RXD
Text Label 6300 3950 0    60   ~ 0
TXD
$Comp
L MOD-LCD2.8RTP_RevB-rescue:SJ2W_Closed(1-2)-MOD-LCD2.8RTP SJ2
U 1 1
P 4700 7250
F 0 "SJ2" V 4824 7250 50  0000 C CNN
F 1 "SJ2W_Closed(1-2)" V 4915 7250 50  0000 C CNN
F 2 "OLIMEX_Jumpers-FP:SJ_2_SMALL_12_TIED" H 4730 7400 20  0001 C CNN
F 3 "" H 4700 7250 60  0000 C CNN
	1    4700 7250
	1    0    0    1   
$EndComp
Wire Wire Line
	4100 7250 4500 7250
$Comp
L OLIMEX_Jumpers:SJ SJ3
U 1 1
P 5100 4300
F 0 "SJ3" H 5100 4497 50  0000 C CNN
F 1 "open" H 5100 4406 50  0000 C CNN
F 2 "OLIMEX_Jumpers-FP:SJ_2_SMALL" H 5108 4362 20  0001 C CNN
F 3 "" H 5100 4300 60  0000 C CNN
	1    5100 4300
	1    0    0    -1  
$EndComp
Text Notes 8500 7000 0    197  ~ 0
Rev B
Wire Bus Line
	7650 4700 7650 5200
Wire Bus Line
	2100 2350 2100 5350
Wire Bus Line
	8300 3350 8300 5200
Wire Bus Line
	6150 1850 6150 5200
$EndSCHEMATC
